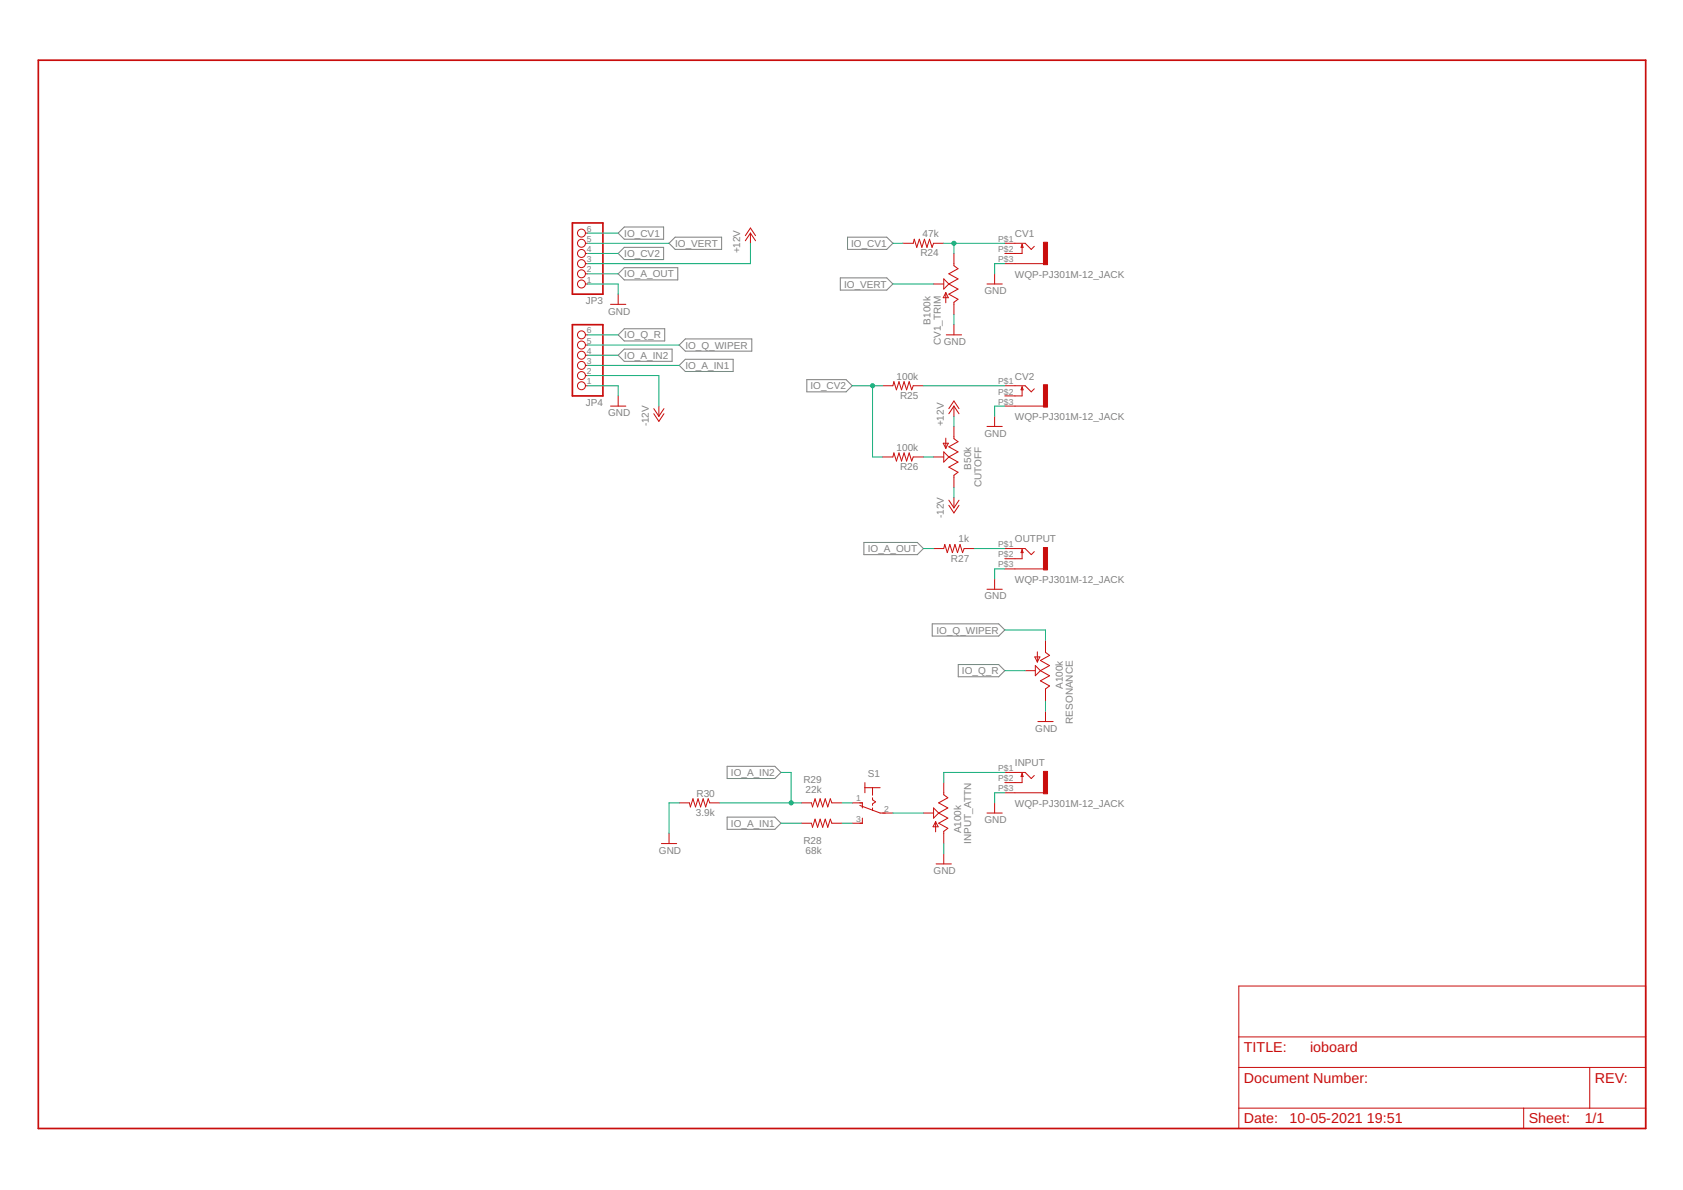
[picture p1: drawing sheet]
<svg xmlns="http://www.w3.org/2000/svg" width="420mm" height="297mm" viewBox="0 0 420 297" stroke-linecap="round" stroke-linejoin="round" font-family="sans-serif">
<g fill="none" stroke="#808080" stroke-width=".25">
<path d="M154.3 58.2l1.6-1.5h9.8v3h-9.8zM211.6 59.2h9.8l1.5 1.5-1.5 1.6h-9.8zM154.3 63.3l1.6-1.6h9.8v3.1h-9.8zM154.3 68.3l1.6-1.5h13.3v3.1h-13.3zM167 60.7l1.6-1.5h11.5v3.1h-11.5zM209.8 69.4h11.6l1.5 1.5-1.5 1.5h-11.6zM154.3 83.6l1.6-1.5h10v3h-10zM154.3 88.7l1.6-1.6h11.9v3.1h-11.9zM169.6 86.1l1.5-1.5h16.6v3.1h-16.6zM169.6 91.2l1.5-1.5h11.9v3h-11.9zM201.4 94.8h9.8l1.5 1.5-1.5 1.5h-9.8zM215.7 135.4h13.3l1.5 1.5-1.5 1.6h-13.3z"/>
<path d="M232.7 155.7h16.6l1.5 1.5-1.5 1.6h-16.6zM239.2 165.9h10.1l1.5 1.5-1.5 1.5h-10.1zM181.5 191.3h11.9l1.6 1.5-1.6 1.5h-11.9zM181.5 204h11.9l1.6 1.5-1.6 1.5h-11.9z"/>
</g>
<g fill="none" stroke="#c90d0c" stroke-width=".25">
<path d="M146.2 58.2h.5M186.1 58.8l1.2-1.9 1.3 1.9M187.3 58.2l1.3 1.9M187.3 58.2l-1.2 1.9M187.3 58.2v2.5M146.2 70.9h.5M146.2 60.7h.5M146.2 63.3h.5M146.2 65.8h.5M146.2 68.3h.5M152.4 76h3.8M154.3 73.4v2.6"/>
<path d="M225.4 60.7h2.6l.2-1 .7 2 .6-2 .6 2 .7-2 .6 2 .7-2 .6 2 .4-1h2.5M233.1 70.9h2.5M235.6 69.6l1.3 1.3-1.3 1.3zM236.1 73v2.6M236.1 73l.6 1.3h-1.2zM236.9 70.9l2.3 1.3-2.3 1.2 2.3 1.3-1.1 .8v3M238.1 63.3v3l1.1 .8-2.3 1.2 2.3 1.3-2.3 1.3M246.4 70.9h3.8M248.3 68.3v2.6M250.8 60.7h5.1l1.6 1.6 .7-.8M250.8 65.8h9.7M255.2 61v2.3h-4.4"/>
<path d="M255.2 61l.2 .7h-.5zM146.2 96.3h.5M146.2 83.6h.5M146.2 93.7h.5M146.2 91.2h.5M146.2 88.7h.5M146.2 86.1h.5M154.3 98.8v2.6M220.4 96.3h2.5l.3-1 .6 2 .6-2 .7 2 .6-2 .6 2 .7-2 .6 2 .4-1h2.5M236.2 83.6h3.9M238.1 81v2.6M250.8 96.3h5.1l1.6 1.5 .7-.8"/>
<path d="M255.2 96.5v2.3h-4.4M255.2 96.5l.2 .8h-.5zM152.4 101.4h3.8M163.2 102l1.3 1.9M163.2 103.3l1.3 1.9 1.3-1.9M164.5 101.4v2.5M165.8 102l-1.3 1.9M220.4 114.1h2.5l.3-1 .6 2 .6-2 .7 2 .6-2 .6 2 .7-2 .6 2 .4-1h2.5M233.1 114.1h2.5M235.5 110.6h1.2l-.6 1.3zM235.6 112.8l1.3 1.3-1.3 1.2zM236.1 109.4v2.5"/>
<path d="M236.9 114.1l2.3 1.2-2.3 1.3 2.3 1.3-1.1 .7v3.1M236.9 102l1.2-1.9 1.3 1.9M238.1 101.4v2.5M238.1 106.4v3.1l1.1 .8-2.3 1.2 2.3 1.3-2.3 1.3M238.1 101.4l1.3 1.9M238.1 101.4l-1.2 1.9M246.4 106.4h3.8M248.3 103.9v2.5M250.8 101.4h9.7M233.1 136.9h2.5l.3-1 .6 2 .6-2 .7 2 .6-2 .6 2 .7-2 .6 2 .4-1h2.5M236.9 124.9l1.2 1.9M236.9 126.1l1.2 1.9 1.3-1.9"/>
<path d="M238.1 124.2v2.6M239.4 124.9l-1.3 1.9M250.8 136.9h5.1l1.6 1.6 .7-.8M255.2 137.2v2.3h-4.4M255.2 137.2l.2 .7h-.5zM246.4 147.1h3.8M248.3 144.5v2.6M250.8 142h9.7M261 159.8v3l1 .8-2.3 1.3 2.3 1.2-2.3 1.3M255.9 167.4h2.6M258.3 164h1.3l-.6 1.2zM258.5 166.1l1.2 1.3-1.2 1.3z"/>
<path d="M259 162.7v2.5M259.7 167.4l2.3 1.3-2.3 1.2 2.3 1.3-1 .8v3M261 177.6v2.5M215.9 195.3v2.6M215.9 196.6h3.8M217.8 196.6v1.9M217.8 199.1v.5l.8 .6-.8 .5v.3M235.6 195.3v3.1l1 .7-2.3 1.3 2.3 1.3-2.3 1.2M250.8 192.8h5.1l1.6 1.5 .7-.7M250.8 197.9h9.7M255.2 193.1v2.2h-4.4M255.2 193.1l.2 .7h-.5z"/>
<path d="M259.1 180.1h3.8M165.1 210.6h3.8M167 208v2.6M169.6 200.4h2.5l.3 1 .6-2 .6 2 .7-2 .6 2 .6-2 .7 2 .6-2 .4 1h2.5M200 205.5h2.6l.2 1 .7-2 .6 2 .6-2 .7 2 .6-2 .7 2 .6-2 .4 1h2.5M200 200.4h2.6l.2 1 .7-2 .6 2 .6-2 .7 2 .6-2 .7 2 .6-2 .4 1h2.5M212.7 200.4h2.6v1.3M214.7 201l5 1.9h3.2M215.3 204.2v1.3h-2.6M217.8 201.7v.6M230.5 202.9h2.6M233.1 201.7l1.2 1.2-1.2 1.3z"/>
<path d="M233.6 205.1v2.5M233.6 205.1l.6 1.3h-1.3zM233.7 215.6h3.8M234.3 202.9l2.3 1.3-2.3 1.3 2.3 1.3-1 .7v3.1M235.6 213.1v2.5M246.4 202.9h3.8M248.3 200.4v2.5M309.3 246.1h101.5v35.6h-101.5zM309.3 258.8h101.5M309.3 266.4h101.5M309.3 276.6h101.5M380.4 276.6v5.1"/>
<path d="M396.9 266.4v10.2"/>
<circle cx="145.2" cy="58.2" r=".99"/>
<circle cx="145.2" cy="70.9" r=".99"/>
<circle cx="145.2" cy="63.3" r=".99"/>
<circle cx="145.2" cy="65.8" r=".99"/>
<circle cx="145.2" cy="68.3" r=".99"/>
<circle cx="145.2" cy="60.7" r=".99"/>
<circle cx="145.2" cy="96.3" r=".99"/>
<circle cx="145.2" cy="91.2" r=".99"/>
<circle cx="145.2" cy="93.7" r=".99"/>
<circle cx="145.2" cy="88.7" r=".99"/>
<circle cx="145.2" cy="83.6" r=".99"/>
<circle cx="145.2" cy="86.1" r=".99"/>
</g>
<g fill="#c90d0c" stroke="#c90d0c" stroke-width=".25">
<path d="M260.5 136.7h1v5.6h-1z"/>
<path d="M260.5 192.6h1v5.5h-1z"/>
<path d="M260.5 96h1v5.6h-1z"/>
<path d="M260.5 60.5h1v5.6h-1z"/>
</g>
<path d="M9.6 15h401.2v266.7h-401.2zM142.9 55.6h7.6v17.8h-7.6zM142.9 81h7.6v17.8h-7.6z" fill="none" stroke="#c90d0c" stroke-width=".42"/>
<g fill="none" stroke="#0dab76" stroke-width=".25">
<path d="M146.7 58.2h7.6M146.7 70.9h7.6v2.5M146.7 60.7h20.3M146.7 63.3h7.6M146.7 68.3h7.6M187.3 60.7v5.1h-40.6M222.9 70.9h10.2M222.9 60.7h2.5M235.6 60.7h15.2M238.1 60.7v2.6M238.1 78.5v2.5M250.8 65.8h-2.5v2.5"/>
<path d="M146.7 96.3h7.6v2.5M146.7 93.7h17.8v7.7M146.7 86.1h22.9M146.7 83.6h7.6M146.7 88.7h7.6M146.7 91.2h22.9M212.7 96.3h7.7M217.8 96.3v17.8h2.6M230.5 96.3h20.3M230.5 114.1h2.6M238.1 103.9v2.5M250.8 101.4h-2.5v2.5"/>
<path d="M230.5 136.9h2.6M238.1 121.7v2.5M243.2 136.9h7.6M250.8 142h-2.5v2.5M250.8 157.2h10.2v2.6M250.8 167.4h5.1M261 175v2.6M195 192.8h2.5v7.6M250.8 197.9h-2.5v2.5M250.8 192.8h-15.2v2.5M169.6 200.4h-2.6v7.6M179.7 200.4h20.3"/>
<path d="M195 205.5h5M210.2 200.4h2.5M210.2 205.5h2.5M222.9 202.9h7.6M235.6 210.6v2.5"/>
</g>
<g fill="#0dab76" stroke="#0dab76" stroke-width=".25">
<circle cx="217.8" cy="96.3" r=".51"/>
<circle cx="197.5" cy="200.4" r=".51"/>
<circle cx="238.1" cy="60.7" r=".51"/>
</g>
<g font-size="3.6" fill="#c90d0c">
<text x="310.5" y="262.6">TITLE:</text>
<text x="327" y="262.6">ioboard</text>
<text x="310.5" y="270.3">Document Number:</text>
<text x="398.2" y="270.3">REV:</text>
<text x="310.5" y="280.4">Date:</text>
<text x="322" y="280.4">10-05-2021</text>
<text x="341.3" y="280.4">19:51</text>
<text x="381.6" y="280.4">Sheet:</text>
<text x="395.6" y="280.4">1/1</text>
</g>
<g font-size="2.5" fill="#808080">
<text x="155.9" y="59.1">IO_CV1</text>
<text x="230.3" y="59.2">47k</text>
<text x="253.4" y="59.2">CV1</text>
<text x="155.9" y="64.2">IO_CV2</text>
<text x="168.6" y="61.6">IO_VERT</text>
<text x="184.8" y="63.3" transform="rotate(-90 184.8 63.3)">+12V</text>
<text x="212.5" y="61.6">IO_CV1</text>
<text x="229.8" y="64">R24</text>
<text x="155.9" y="69.2">IO_A_OUT</text>
<text x="210.7" y="71.8">IO_VERT</text>
<text x="253.4" y="69.4">WQP-PJ301M-12_JACK</text>
<text x="146.2" y="75.8">JP3</text>
<text x="245.8" y="73.4">GND</text>
<text x="151.8" y="78.5">GND</text>
<text x="232.3" y="81.1" transform="rotate(-90 232.3 81.1)">B100k</text>
<text x="155.9" y="84.5">IO_Q_R</text>
<text x="155.9" y="89.6">IO_A_IN2</text>
<text x="171.1" y="87">IO_Q_WIPER</text>
<text x="234.8" y="86.1" transform="rotate(-90 234.8 86.1)">CV1_TRIM</text>
<text x="235.6" y="86.1">GND</text>
<text x="171.1" y="92.1">IO_A_IN1</text>
<text x="223.8" y="94.8">100k</text>
<text x="253.4" y="94.8">CV2</text>
<text x="146.2" y="101.2">JP4</text>
<text x="202.3" y="97.2">IO_CV2</text>
<text x="224.7" y="99.6">R25</text>
<text x="151.8" y="103.9">GND</text>
<text x="162" y="106.4" transform="rotate(-90 162 106.4)">-12V</text>
<text x="235.6" y="106.4" transform="rotate(-90 235.6 106.4)">+12V</text>
<text x="253.4" y="104.9">WQP-PJ301M-12_JACK</text>
<text x="223.8" y="112.5">100k</text>
<text x="245.8" y="109">GND</text>
<text x="224.7" y="117.3">R26</text>
<text x="242.5" y="117.2" transform="rotate(-90 242.5 117.2)">B50k</text>
<text x="245" y="121.6" transform="rotate(-90 245 121.6)">CUTOFF</text>
<text x="235.6" y="129.3" transform="rotate(-90 235.6 129.3)">-12V</text>
<text x="216.6" y="137.8">IO_A_OUT</text>
<text x="239.3" y="135.4">1k</text>
<text x="253.4" y="135.4">OUTPUT</text>
<text x="237.4" y="140.2">R27</text>
<text x="245.8" y="149.6">GND</text>
<text x="253.4" y="145.6">WQP-PJ301M-12_JACK</text>
<text x="233.8" y="158.1">IO_Q_WIPER</text>
<text x="240.2" y="168.3">IO_Q_R</text>
<text x="265.3" y="172" transform="rotate(-90 265.3 172)">A100k</text>
<text x="258.5" y="182.6">GND</text>
<text x="267.9" y="180.7" transform="rotate(-90 267.9 180.7)">RESONANCE</text>
<text x="253.4" y="191.3">INPUT</text>
<text x="182.5" y="193.7">IO_A_IN2</text>
<text x="200.6" y="195.3">R29</text>
<text x="201.1" y="197.9">22k</text>
<text x="216.7" y="194.1">S1</text>
<text x="173.7" y="203.7">3.9k</text>
<text x="173.9" y="198.9">R30</text>
<text x="253.4" y="201.4">WQP-PJ301M-12_JACK</text>
<text x="182.5" y="206.4">IO_A_IN1</text>
<text x="239.9" y="208" transform="rotate(-90 239.9 208)">A100k</text>
<text x="245.8" y="205.5">GND</text>
<text x="164.5" y="213.1">GND</text>
<text x="200.6" y="210.6">R28</text>
<text x="201.1" y="213.1">68k</text>
<text x="242.5" y="210.6" transform="rotate(-90 242.5 210.6)">INPUT_ATTN</text>
<text x="233.1" y="218.2">GND</text>
</g>
<g font-size="2.1" fill="#808080">
<text x="146.5" y="57.8">6</text>
<text x="146.5" y="65.5">3</text>
<text x="146.5" y="62.9">4</text>
<text x="146.5" y="60.4">5</text>
<text x="249.2" y="65.5">P$3</text>
<text x="249.2" y="60.4">P$1</text>
<text x="249.2" y="62.9">P$2</text>
<text x="146.5" y="70.5">1</text>
<text x="146.5" y="68">2</text>
<text x="146.5" y="83.2">6</text>
<text x="146.5" y="88.3">4</text>
<text x="146.5" y="85.8">5</text>
<text x="146.5" y="95.9">1</text>
<text x="146.5" y="93.4">2</text>
<text x="146.5" y="90.9">3</text>
<text x="249.2" y="95.9">P$1</text>
<text x="249.2" y="101">P$3</text>
<text x="249.2" y="98.5">P$2</text>
<text x="249.2" y="136.6">P$1</text>
<text x="249.2" y="141.6">P$3</text>
<text x="249.2" y="139.1">P$2</text>
<text x="249.2" y="197.5">P$3</text>
<text x="249.2" y="192.4">P$1</text>
<text x="249.2" y="195">P$2</text>
<text x="213.7" y="200.1">1</text>
<text x="220.7" y="202.6">2</text>
<text x="213.7" y="205.1">3</text>
</g>
</svg>
